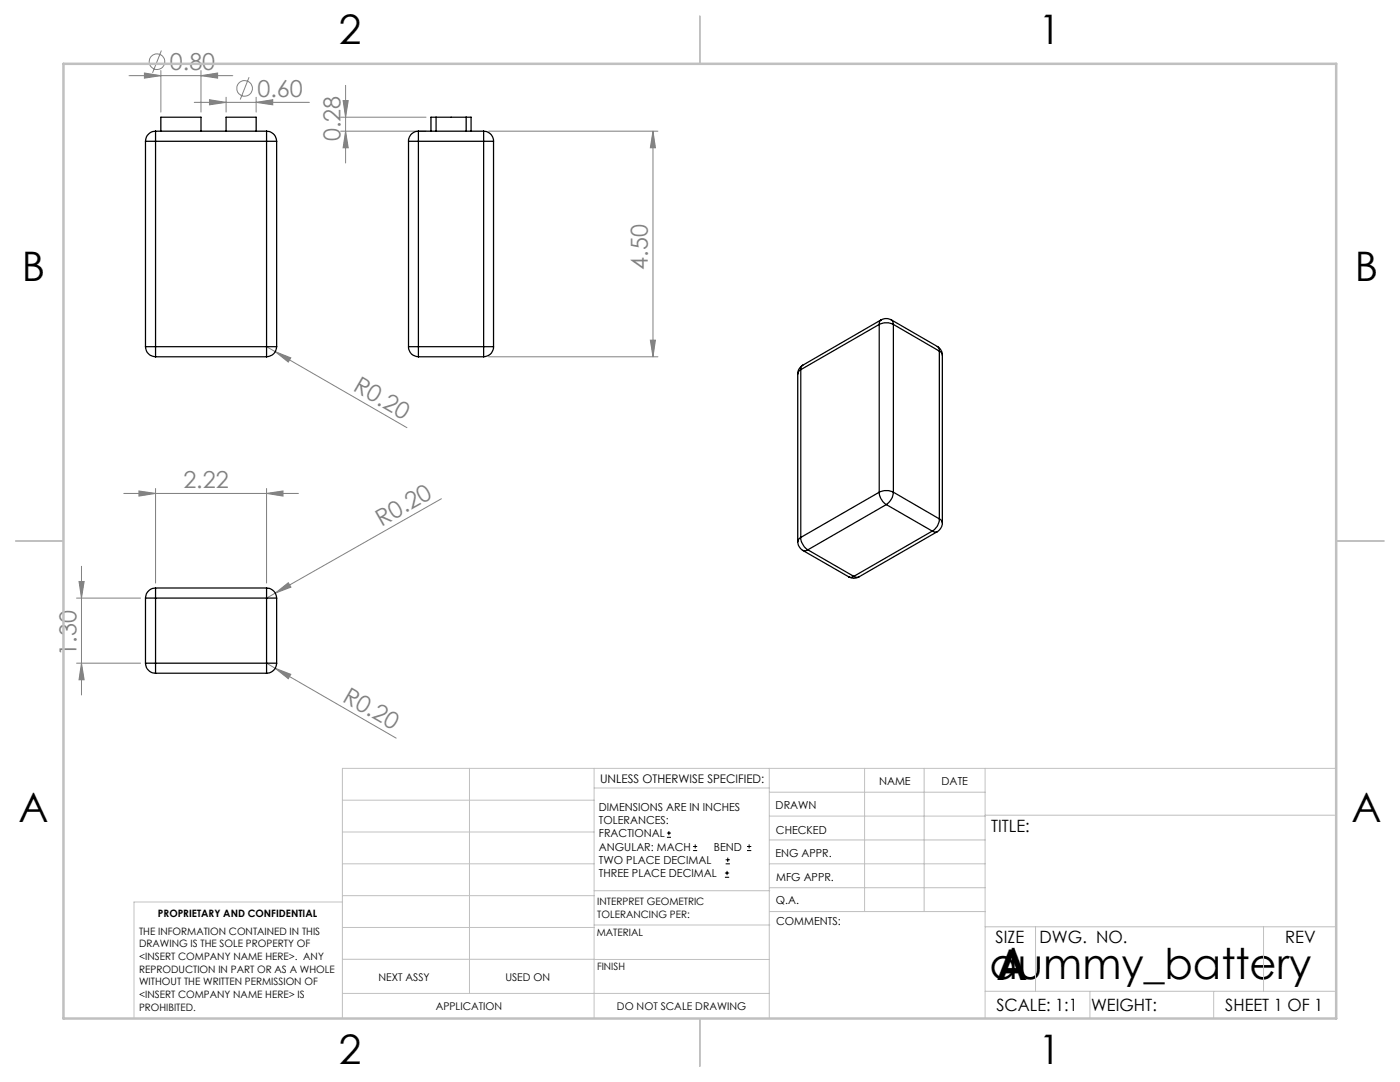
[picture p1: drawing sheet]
<svg xmlns="http://www.w3.org/2000/svg" width="279mm" height="216mm" viewBox="0 0 279 216" stroke-linecap="round" stroke-linejoin="round" font-family="sans-serif">
<g fill="none" stroke="#808080" stroke-width=".2">
<path d="M25.8 15.1h20.7M28.8 14.6l3.3 .5-3.3 .5zM32.1 14.1v8.3M32.2 10.1l-1.8 4.4M40.1 15.1l3.3-.5v1zM40.1 14.1v8.3M41.8 19.9l3.3 .5-3.3 .5zM45.1 19.4v3M49.7 15.4l-1.8 4.5M51.1 19.4v3M69 17v15.5M38.8 20.4h22.9"/>
<path d="M51.1 20.4l3.3-.5v1zM68 26.2h17M68 23.4h17M68.5 20.1h1l-.5 3.3zM69 26.2l.5 3.3h-1zM97.5 26.2h33.8M130.3 26.2l.5 3.3h-1zM130.3 26.2v45M53.2 69.2l1.7 1M54.9 70.2l3.1 1.2-.5 .8zM54.9 70.2l26.3 15.1M97.5 71.2h33.8"/>
<path d="M129.8 67.9h1l-.5 3.3zM24.7 98.5h34.8M27.7 98l3.3 .5-3.3 .5zM31 97.5v18.8M53.2 98.5l3.3-.5v1zM53.2 97.5v18.8M88.1 99.5l-33.2 18.9M15.3 119.3h12.7M15.8 116h1l-.5 3.3zM16.3 113v25.7M54.9 118.4l2.6-2.1 .6 .9zM54.9 118.4l-1.7 .9"/>
<path d="M15.3 132.3h12.7M16.3 132.3l.5 3.3h-1zM53.2 132.3l1.7 1M54.9 133.3l3.1 1.2-.5 .9zM54.9 133.3l24.2 14"/>
<circle cx="31.3" cy="12.3" r="1.55"/>
<circle cx="48.8" cy="17.6" r="1.55"/>
</g>
<g fill="none" stroke="#000" stroke-width=".2">
<path d="M133.1 167.1h.8M133.1 166.2h.8M133.5 165.8v.9M138.3 169.7h.8M138.3 168.9h.8M138.7 168.5v.8M144.7 175h.8M144.7 174.2h.8M144.8 172.4h.9M144.8 171.6h.9M145.1 173.8v.8M145.2 171.1v.9"/>
<path d="M149.1 169.7h.8M149.1 168.9h.8M149.5 168.5v.8"/>
</g>
<g fill="none" stroke="#c0c0c0" stroke-width=".2">
<path d="M68.3 159.7h50.3M93.7 153.3v44.9M118.6 153.3v49.9M118.6 157.2h34.9M153.5 153.3v49.9M153.5 158.1h43.1M172.5 153.3v28.6M184.4 153.3v28.6M196.6 153.3v49.9M266.7 153.3h-198.4v49.9M68.3 178.7h50.3M68.3 172.4h50.3"/>
<path d="M68.3 166h50.3M68.3 180h-41.6v23.2M118.6 177.7h35M153.5 167.6h43.1M153.5 162.8h43.1M153.5 172.4h43.1M153.5 177.1h43.1M196.6 162.7h70.1M68.3 198.2h85.2M68.3 191.4l85.2 .1M68.3 185.1h50.3M118.6 184.6h35"/>
<path d="M153.6 181.9h43M196.6 197.8h70.1M196.6 184.9h70.1M206.7 184.9v12.9M217.5 197.8v5.4M242.2 197.8v5.4M252.2 184.9v12.9"/>
</g>
<path d="M139.7 3.2v9.5M3.1 107.9h9.6M266.7 107.9h9.5M139.7 203.2v9.6" fill="none" stroke="#c0c0c0" stroke-width=".25"/>
<path d="M12.7 12.7h254v190.5h-254z" fill="none" stroke="#c0c0c0" stroke-width=".5"/>
<g fill="#808080">
<path d="M54.9 118.4l2.6-2.1 .6 .9z"/>
<path d="M54.9 133.3l3.1 1.2-.5 .9z"/>
<path d="M54.9 70.2l3.1 1.2-.5 .8z"/>
<path d="M40.1 15.1l3.3-.5v1zM28.8 14.6l3.3 .5-3.3 .5zM51.1 20.4l3.3-.5v1zM41.8 19.9l3.3 .5-3.3 .5z"/>
<path d="M27.7 98l3.3 .5-3.3 .5zM53.2 98.5l3.3-.5v1z"/>
<path d="M16.3 132.3l.5 3.3h-1zM15.8 116h1l-.5 3.3zM129.8 67.9h1l-.5 3.3zM130.3 26.2l.5 3.3h-1z"/>
<path d="M68.5 20.1h1l-.5 3.3zM69 26.2l.5 3.3h-1z"/>
</g>
<g fill="none" stroke="#000" stroke-width=".25">
<path d="M29 28.2h2M29 28.2v41M31 26.2a2.03 2.03 0 0 0-2 2M31 26.2v2M31 28.2h22.2M31 26.2h22.2M31 28.2v41M32.1 26.2v-2.8h8v2.8M45.1 26.2v-2.8h6v2.8M53.2 26.2a2.03 2.03 0 0 1 2 2M53.2 28.2h2M53.2 26.2v2"/>
<path d="M53.2 28.2v41M55.2 28.2v41M81.5 28.2h2M81.5 28.2v41M83.5 26.2v2M83.5 26.2a1.98 1.98 0 0 0-2 2M83.5 28.2h13M83.5 26.2h13M83.5 28.2v41M87 23.4h6M87 23.4h-1v2.8M87 23.4v2.8"/>
<path d="M93 23.4h1v2.8M93 23.4v2.8M96.5 28.2h2M96.5 26.2a1.98 1.98 0 0 1 2 2M96.5 26.2v2M96.5 28.2v41M98.5 28.2v41M29 69.2a2.03 2.03 0 0 0 2 2M29 69.2h2M31 69.2v2M31 69.2h22.2M31 71.2h22.2"/>
<path d="M53.2 69.2v2M53.2 69.2h2M55.2 69.2a2.03 2.03 0 0 1-2 2M81.5 69.2a1.97 1.97 0 0 0 2 2M81.5 69.2h2M83.5 69.2v2M83.5 69.2h13M83.5 71.2h13M96.5 69.2h2M96.5 69.2v2M98.5 69.2a1.97 1.97 0 0 1-2 2M159.2 74.6v33.5"/>
<path d="M159.8 73.8l-.5 .4-.1 .4M159.8 73.8v33.4M160.2 72.9a2.02 2.02 0 0 0-1 1.7M160.2 72.9l-.3 .3-.1 .6M175.5 64.7a3.3 3.3 0 0 1 2.8 0M175.5 64.7v33.5M175.5 64.7l-15.7 9.1M175.9 63.8a2.17 2.17 0 0 1 2 0M175.9 63.8l-.3 .3-.1 .6M175.9 63.8l-15.7 9.1M177.9 63.8l.3 .3 .1 .6M177.9 63.8l9.2 5.3"/>
<path d="M178.3 64.7v33.5M178.3 64.7l9.2 5.4M187.1 69.1a2.02 2.02 0 0 1 1 1.8M187.1 69.1l.3 .3 .1 .7M187.5 70.1l.4 .3 .2 .5M187.5 70.1v33.4M188.1 70.9v33.5M175.5 98.2a3 3 0 0 0 1.4 2.5M175.5 98.2a3.3 3.3 0 0 1 2.8 0M175.5 98.2l-15.7 9M178.3 98.2a3.3 3.3 0 0 1-1.4 2.5M178.3 98.2l9.2 5.3"/>
<path d="M29 119.3h2M29 119.3v13M31 117.3a2.03 2.03 0 0 0-2 2M31 117.3v2M31 119.3v13M31 119.3h22.2M31 117.3h22.2M53.2 117.3v2M53.2 117.3a2.03 2.03 0 0 1 2 2M53.2 119.3h2M53.2 119.3v13M55.2 119.3v13"/>
<path d="M159.2 108.1a2.14 2.14 0 0 0 1 1.7M159.8 107.2a3.3 3.3 0 0 0 1.4 2.5M159.8 107.2l-.5 .5-.1 .4M160.2 109.8l9.2 5.3M161.2 109.7l-.4 .2-.6-.1M161.2 109.7l9.2 5.3M169.4 115.1a1.93 1.93 0 0 0 2 0M170.4 115l.6 .2 .4-.1M170.4 115l-.6 .2-.4-.1M176.9 100.7l-15.7 9M176.9 100.7l9.2 5.3M186.1 106l.4 .2 .6-.1"/>
<path d="M186.1 106l-15.7 9M187.1 106.1l-15.7 9M187.5 103.5a2.89 2.89 0 0 1-1.4 2.5M187.5 103.5l.4 .4 .2 .5M188.1 104.4a2.14 2.14 0 0 1-1 1.7M29 132.3h2M29 132.3a2.03 2.03 0 0 0 2 2M31 132.3v2M31 134.3h22.2M31 132.3h22.2M53.2 132.3v2M53.2 132.3h2"/>
<path d="M55.2 132.3a2.03 2.03 0 0 1-2 2"/>
</g>
<g font-size="8.5">
<text x="197.5" y="195.4">dummy_battery</text>
<text x="198.9" y="195.5">A</text>
</g>
<g font-size="8.1">
<text x="67.6" y="8.9">2</text>
<text x="207.3" y="8.9">1</text>
<text x="4.4" y="56.1">B</text>
<text x="270.4" y="56.1">B</text>
<text x="3.7" y="164.1">A</text>
<text x="269.7" y="164.1">A</text>
<text x="67.6" y="212.4">2</text>
<text x="207.3" y="212.4">1</text>
</g>
<g font-size="4.7" fill="#808080">
<text x="33.9" y="14">0.80</text>
<text x="51.4" y="19.3">0.60</text>
<text x="68" y="28.2" transform="rotate(-90 68 28.2)">0.28</text>
<text x="129.3" y="53.8" transform="rotate(-90 129.3 53.8)">4.50</text>
<text x="70.3" y="77.9" transform="rotate(30 70.3 77.9)">R0.20</text>
<text x="36.6" y="97.4">2.22</text>
<text x="76.2" y="105.1" transform="rotate(-30 76.2 105.1)">R0.20</text>
<text x="15.3" y="130.8" transform="rotate(-90 15.3 130.8)">1.30</text>
<text x="68.2" y="139.8" transform="rotate(30 68.2 139.8)">R0.20</text>
</g>
<g font-size="3.4">
<text x="197.8" y="166">TITLE:</text>
<text x="198.7" y="188.1">SIZE</text>
<text x="207.5" y="188.1">DWG. NO.</text>
<text x="256.5" y="188.2">REV</text>
<text x="198.8" y="201.7">SCALE: 1:1</text>
<text x="217.7" y="201.8">WEIGHT:</text>
<text x="244.5" y="201.7">SHEET 1 OF 1</text>
</g>
<text font-size="2.4" x="119.8" y="156.2">UNLESS OTHERWISE SPECIFIED:</text>
<g font-size="2.2">
<text x="119.5" y="161.8">DIMENSIONS ARE IN INCHES</text>
<text x="154.8" y="161.4">DRAWN</text>
<text x="175.4" y="156.6">NAME</text>
<text x="187.9" y="156.7">DATE</text>
<text x="119.5" y="164.4">TOLERANCES:</text>
<text x="119.5" y="167.1">FRACTIONAL</text>
<text x="154.9" y="166.3">CHECKED</text>
<text x="119.5" y="169.7">ANGULAR: MACH</text>
<text x="119.5" y="172.4">TWO PLACE DECIMAL</text>
<text x="142.5" y="169.7">BEND</text>
<text x="154.8" y="171">ENG APPR.</text>
<text x="119.5" y="175">THREE PLACE DECIMAL</text>
<text x="154.9" y="175.7">MFG APPR.</text>
<text x="154.9" y="180.4">Q.A.</text>
<text x="154.9" y="184.6">COMMENTS:</text>
</g>
<g font-size="2.1">
<text x="75.5" y="195.7">NEXT ASSY</text>
<text x="100.9" y="195.7">USED ON</text>
<text x="86.9" y="201.5">APPLICATION</text>
<text x="123.1" y="201.6">DO NOT SCALE DRAWING</text>
</g>
<g font-size="2">
<text x="31.5" y="182.9">PROPRIETARY AND CONFIDENTIAL</text>
<text x="119.2" y="180.6">INTERPRET GEOMETRIC</text>
<text x="119.2" y="183.1">TOLERANCING PER:</text>
<text x="27.8" y="186.5">THE INFORMATION CONTAINED IN THIS</text>
<text x="27.8" y="189">DRAWING IS THE SOLE PROPERTY OF</text>
<text x="27.8" y="191.6">&lt;INSERT COMPANY NAME HERE&gt;. ANY</text>
<text x="119.1" y="186.7">MATERIAL</text>
<text x="27.8" y="194.1">REPRODUCTION IN PART OR AS A WHOLE</text>
<text x="27.8" y="196.6">WITHOUT THE WRITTEN PERMISSION OF</text>
<text x="119.1" y="193.5">FINISH</text>
<text x="27.8" y="199.1">&lt;INSERT COMPANY NAME HERE&gt; IS</text>
<text x="27.8" y="201.7">PROHIBITED.</text>
</g>
</svg>
